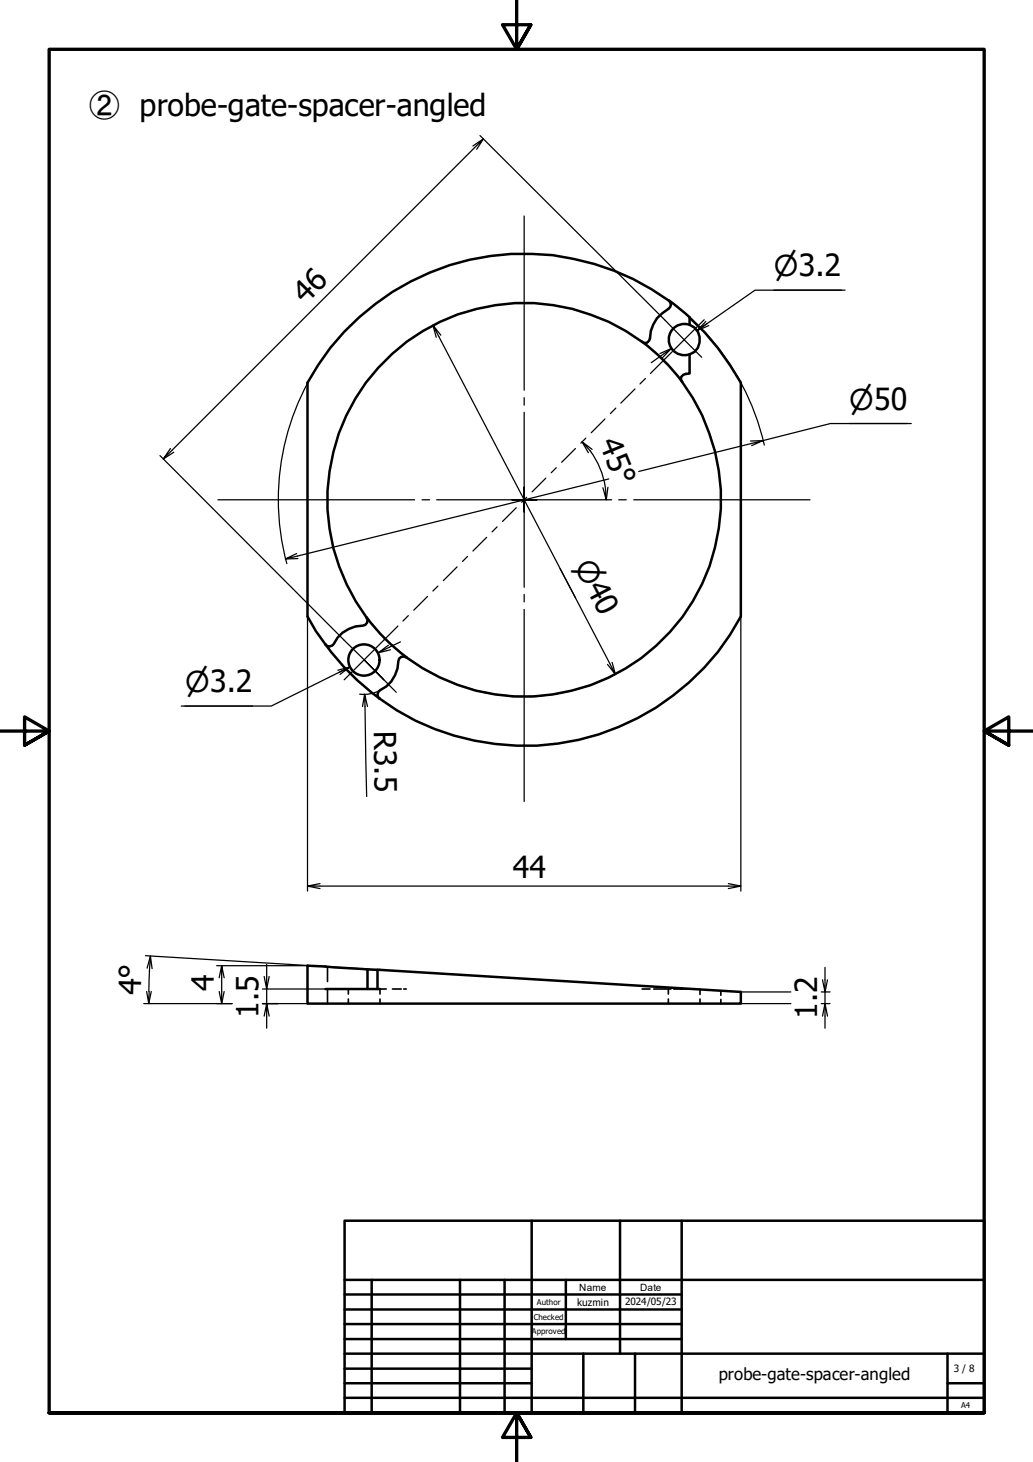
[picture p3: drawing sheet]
<svg xmlns="http://www.w3.org/2000/svg" width="210mm" height="297mm" viewBox="0 0 210 297" stroke-linecap="round" stroke-linejoin="round" font-family="sans-serif">
<!-- layer: Visible (ISO) -->
<g fill="none" stroke="#000" stroke-width=".51">
<path d="M69.9 67.4a50.1 50.1 0 0 1 66-6.3 1 1 0 0 1-.1 1.7 6.7 6.7 0 0 0-3.7 5.9l-.2 .5-.4 .4-.5 .1a40.6 40.6 0 0 0-45.1-2.4 40 40 0 0 0-11.4 58.2 1.03 1.03 0 0 1-.8 1.6 6.6 6.6 0 0 0-5.9 3.7 1 1 0 0 1-1.7 .1l-1.9-2.7-1.7-2.9v-47.5l2.2-3.7 2.4-3.5zM130.5 69.4a40 40 0 0 1 8.1 8.2M136 61.1l4.2 3.4M138.6 77.6l-.3-.5a1.39 1.39 0 0 1 1.8-1.2v-3.9a3.2 3.2 0 0 0 2.1-3 3.2 3.2 0 0 0-2.1-3v-1.5a51.3 51.3 0 0 1 10.4 13.3v47.5a49.9 49.9 0 0 1-73.4 16.6M138.6 77.6a40 40 0 0 1-3.8 52.2 40 40 0 0 1-52.3 3.7 1.03 1.03 0 0 0-1.6 .8 6.6 6.6 0 0 1-3.7 5.9 1 1 0 0 0-.1 1.7M140.2 66a3.2 3.2 0 0 0-4.3 3 3.2 3.2 0 0 0 4.3 3M66.1 130.9a50 50 0 0 0 11 11M74.5 125.4a40 40 0 0 0 8.1 8.2M74.7 197l-12.2-.8v7.7h88v-2.4l-73.8-4.5M74.7 197v3.9M74.7 197h2M76.7 197v3.9"/>
<path d="M66.1 200.9h11"/>
<circle cx="74" cy="134.1" r="3.2"/>
</g>
<!-- layer: Hidden (ISO) -->
<g fill="none" stroke="#000" stroke-width=".34">
<path d="M66.5 196.5v2.9M66.5 200.9v3M70.8 200.9v1.1M70.8 203v.9M77.2 203v.9M78.5 200.9h-1.3v1.1M79.8 200.9h1.7M82 200.9h.5M130.5 200.9h1.6M132.8 200.9h3.3M135.8 200.9v1.1M135.8 203v.9"/>
<path d="M136.3 200.7v.1M136.3 200.9h.1M136.9 200.9h2M138.3 200.9h.1M139.1 200.9h.5M139.9 200.9h.2M142.2 201v1M142.2 203v.9M146.5 201.4v.8M146.5 203.1v.8"/>
</g>
<circle cx="77.1" cy="200.9" r=".17" fill="#000"/>
<!-- layer: Border (ISO) -->
<path d="M105 0v10l-2.9-5h5.8l-2.9 5 2.9-5M0 148.5h10l-5-2.8v5.7l5-2.9-5 2.9M210 148.5h-10l5-2.8v5.7l-5-2.9 5 2.9M10 287v-277h190v277h-190h190M107.9 292l-2.9-5 2.9 5h-5.8l2.9-5v10" fill="none" stroke="#000" stroke-width=".68"/>
<!-- layer: Title (ISO) -->
<g fill="none" stroke="#000" stroke-width=".51">
<path d="M70 248h130v39h-130zM108 248v39M126 248v27M138.5 248v39M70 275h130M70 263h68.5M70 266.1h68.5M70 269h68.5M70 272.1h68.5M70 278.1h38M70 260h130M75.5 260v27"/>
<path d="M93.5 260v27M102.5 260v27M115 260v12.1M118.5 275v12M129 275v12M192.5 275v12M70 281h38M70 284h130M192.5 281h7.5"/>
</g>
<!-- layer: Dimension (ISO) -->
<g fill="none" stroke="#000" stroke-width=".25">
<path d="M96.9 30.3l1.3-2.1-65 65 1.4-2.1M97.5 27.5l37.5 37.5M98.2 28.2l-2.1 1.5M157.2 59h13.7M171.7 59h-18.3l-11.8 8.2 2.4-1M62.6 77.8a50 50 0 0 0-6 23.6M88 66.1l.6 2.4M89.6 68.1l-1.6-2 37.1 70.9-1.7-2M134.6 72.7l1.8-1.9-4.1 2.9M136 61.1l3.2 2.6 2.5 2.2M136.4 70.8l-2.3 1M140.2 66l1 .7"/>
<path d="M141.4 66.8l.7 1.3M143.1 67.4a50 50 0 0 1 12.2 23M143.4 65.3l-1.8 1.9 2.1-1.5M32.5 92.6l37.4 37.5M35.3 91.9l-2.1 1.3M118.3 89.8l1.2 2.2M119.9 91.6a16.6 16.6 0 0 1 3.1 7.4M120.3 91.3l-2-1.5 1.7 1.8M122.5 99.1l.7 2.4-.2-2.4M123.5 99l-.3 2.5M123.7 97.3l-65.7 16.3 2.3-1.1M152.7 90.5l2.3-1-25.2 6.3"/>
<path d="M172.6 86h11.7M185.2 86h-16.5l-13.7 3.5-2.5 .1M56.6 101.6a50 50 0 0 0 1.7 12.9M60.5 113.5l-2.5 .1M113.8 115.5l3.1 5.9M62.5 125.3v55.7M68.7 136.2l2.4-.7-16 8h-18.3M68.9 136.6l2.2-1.1-2 1.5M74.5 125.4l3.7 4.3M78.3 129.9a40 40 0 0 0 28.1 11.6M79.3 132l-2.4 .6M81.4 130.4l-4.5 2.2 2-1.5"/>
<path d="M124.4 134.6l.7 2.4M126 136.5a40 40 0 0 1-19.4 5M150.5 125.3v55.7M37.6 143.5h13.7M74.1 141.1l-.4 2.4M74.7 143.5l-.6-2.4 .4 20.7M77.2 140.3l-1.1 .5-1.2 .2h-1.8M65 179.5l-2.5 .5h88l-2.5 .5M148 179.5l2.5 .5M29.5 194.2l47.6 2.8M30.4 196.7l-.2 4.7M30.4 196.7l.2-2.4 .3 2.5"/>
<path d="M30.6 194.3l-.7 2.4M44 196.2h18.5M45 196.2l-.5 2.5M45.6 198.7l-.6-2.5v7.7l-.5-2.4M54.2 195.9v5l-.5-2.5M54.7 198.4l-.5 2.5v3l-.5 2.5M62.5 180l2.5 .5M167.6 196.5v5l-.5-2.4M168.1 199.1l-.5 2.4v2.4l-.5 2.5M29.2 203.9h18M29.8 201.5l.4 2.4 .1-2.4M30.7 201.5l-.5 2.4"/>
<path d="M45.6 201.5l-.6 2.4M53.3 203.9h9.2M53.3 200.9h12.8M54.7 206.4l-.5-2.5v5M150.5 203.9h10.2M150.5 201.5h10.2M166.9 203.9h1.8M166.9 201.5h1.8M168.1 206.4l-.5-2.5v5"/>
</g>
<!-- layer: Center Mark (ISO) -->
<g fill="none" stroke="#000" stroke-width=".25">
<path d="M106.5 43.9v35.4M135 65l7.6 7.6M106.5 99v2.5v-2.5M106.5 83.8v17.7v-2.5M106.5 80.8v1.5M44.3 101.5h39.9M85.8 101.5h1.5M88.7 101.5h17.8h-2.4M104.1 101.5h2.4h-2.4M106.5 104v-2.5v17.8M106.5 104v-2.5v2.5M109.1 101.5h-2.6h17.8"/>
<path d="M109.1 101.5h-2.6h2.6M125.7 101.5h1.6M128.8 101.5h35.8M69.9 130.1l4.1 4M78 138.1l-4-4 6.5 6.6M106.5 120.8v1.5M106.5 123.8v39"/>
</g>
<!-- layer: Centerline (ISO) -->
<g fill="none" stroke="#000" stroke-width=".25">
<path d="M129 79l-2.8 2.9M131.1 76.9l-1.1 1.1M143.1 65l-10.9 10.9M110.9 97.1l-2.8 2.8M113 95l-1 1M116.9 91.1l-2.8 2.8M119 89l-1 1M122.9 85.1l-2.8 2.8M125.1 82.9l-1.1 1.1M89 119.1l-1 1M92.9 115.2l-2.8 2.8M95 113.1l-1 1"/>
<path d="M98.9 109.2l-2.8 2.8M101 107l-1 1.1M104.9 103.2l-2.8 2.7M107 101l-1 1.1M80.9 127.2l-11 10.9M83 125.1l-1.1 1.1M86.9 121.2l-2.8 2.8"/>
</g>
<g font-size="6.2">
<text x="18.1" y="23.5">➁ probe-gate-spacer-angled</text>
<text x="62.1" y="61.9" transform="rotate(-45 62.1 61.9)">46</text>
<text x="121.7" y="90" transform="rotate(68 121.7 90)">45°</text>
<text x="75.9" y="148.5" transform="rotate(89 75.9 148.5)">R3.5</text>
<text x="104.2" y="178.4">44</text>
<text x="28.6" y="202.2" transform="rotate(-88 28.6 202.2)">4°</text>
<text x="43.4" y="201.4" transform="rotate(-90 43.4 201.4)">4</text>
<text x="52.5" y="206.8" transform="rotate(-90 52.5 206.8)">1.5</text>
<text x="166" y="207" transform="rotate(-90 166 207)">1.2</text>
</g>
<g font-size="5.8">
<text x="157.2" y="56.2">⌀3.2</text>
<text x="172.6" y="83.3">⌀50</text>
<text x="116.6" y="114.9" transform="rotate(62 116.6 114.9)">⌀40</text>
<text x="37.6" y="140.7">⌀3.2</text>
</g>
<text font-size="3.4" x="146" y="280.4">probe-gate-spacer-angled</text>
<g font-size="2">
<text x="117.7" y="262.2">Name</text>
<text x="130" y="262.2">Date</text>
<text x="117.3" y="265.3">kuzmin</text>
<text x="127" y="265.1">2024/05/23</text>
<text x="193.8" y="278.7">3 / 8</text>
</g>
<g font-size="1.6">
<text x="108.5" y="268.2">Checked</text>
<text x="109.1" y="265.1">Author</text>
<text x="108" y="271">Approved</text>
<text x="195.3" y="286.1">A4</text>
</g>
</svg>
